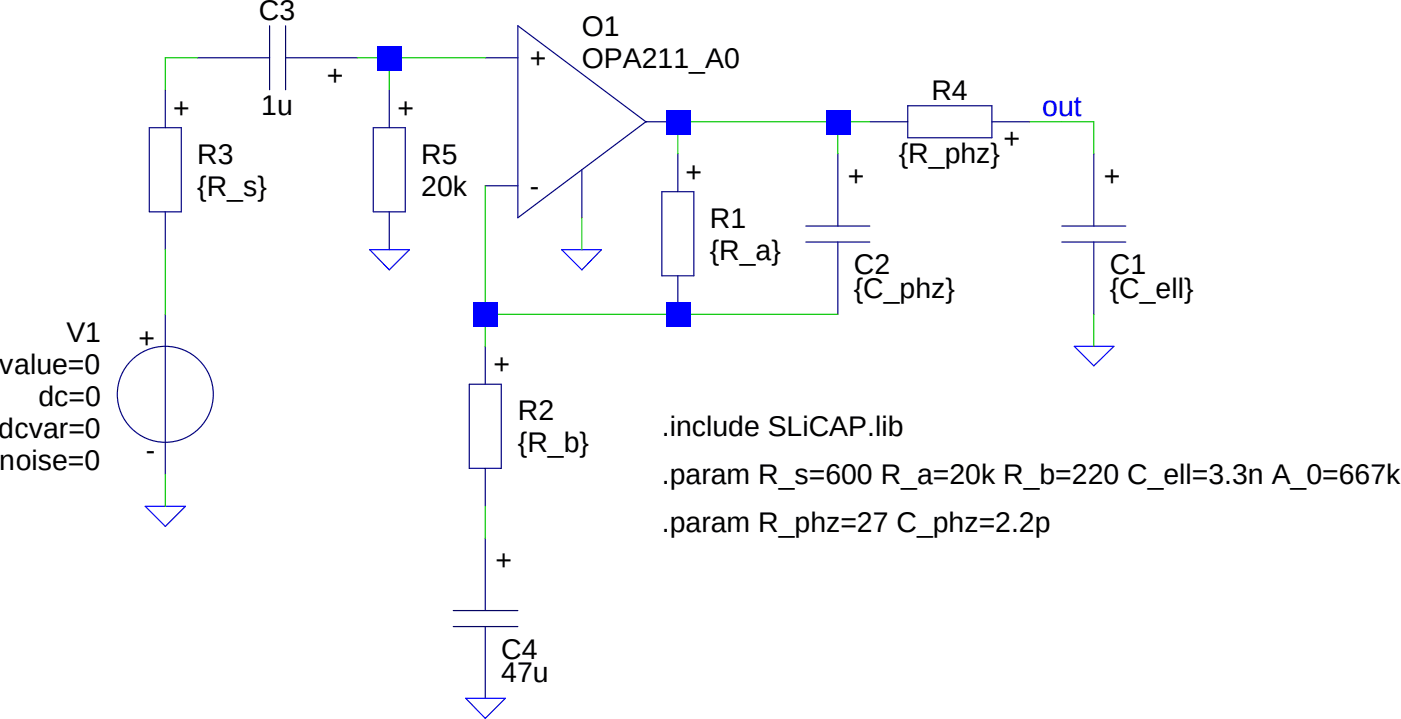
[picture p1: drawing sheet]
Version 4
SHEET 1 880 680
WIRE 16 112 0 112
WIRE 112 112 96 112
WIRE 160 112 112 112
WIRE 0 128 0 112
WIRE 112 128 112 112
WIRE 336 144 256 144
WIRE 352 144 336 144
WIRE 448 144 432 144
WIRE 464 144 448 144
WIRE 256 160 256 144
WIRE 336 160 336 144
WIRE 464 160 464 144
WIRE 208 208 208 192
WIRE 0 240 0 208
WIRE 160 240 160 176
WIRE 256 240 160 240
WIRE 336 240 256 240
WIRE 160 256 160 240
WIRE 464 256 464 240
WIRE 0 336 0 320
WIRE 160 352 160 336
FLAG 208 208 0
FLAG 464 256 0
FLAG 0 336 0
FLAG 448 144 out
FLAG 112 208 0
FLAG 160 432 0
SYMBOL SLO 176 144 R0
SYMATTR InstName O1
SYMATTR Value OPA211_A0
SYMBOL SLR 256 160 R0
SYMATTR InstName R1
SYMATTR Value {R_a}
SYMBOL SLR 160 256 R0
SYMATTR InstName R2
SYMATTR Value {R_b}
SYMBOL SLR 0 128 R0
SYMATTR InstName R3
SYMATTR Value {R_s}
SYMBOL SLV 0 240 M0
SYMATTR InstName V1
SYMBOL SLC 464 160 R0
SYMATTR InstName C1
SYMATTR Value {C_ell}
SYMBOL SLR 432 144 R90
WINDOW 0 -8 40 VBottom 2
WINDOW 3 8 40 VTop 2
SYMATTR InstName R4
SYMATTR Value {R_phz}
SYMBOL SLC 336 160 R0
SYMATTR InstName C2
SYMATTR Value {C_phz}
SYMBOL SLC 96 112 R90
WINDOW 0 -16 40 VBottom 2
WINDOW 3 16 40 VTop 2
SYMATTR InstName C3
SYMATTR Value 1u
SYMBOL SLC 160 352 R0
SYMATTR InstName C4
SYMATTR Value 47u
SYMBOL SLR 112 128 R0
SYMATTR InstName R5
SYMATTR Value 20k
TEXT 248 296 Left 2 !.include SLiCAP.lib
TEXT 248 320 Left 2 !.param R_s=600 R_a=20k R_b=220 C_ell=3.3n A_0=667k
TEXT 248 344 Left 2 !.param R_phz=27 C_phz=2.2p
